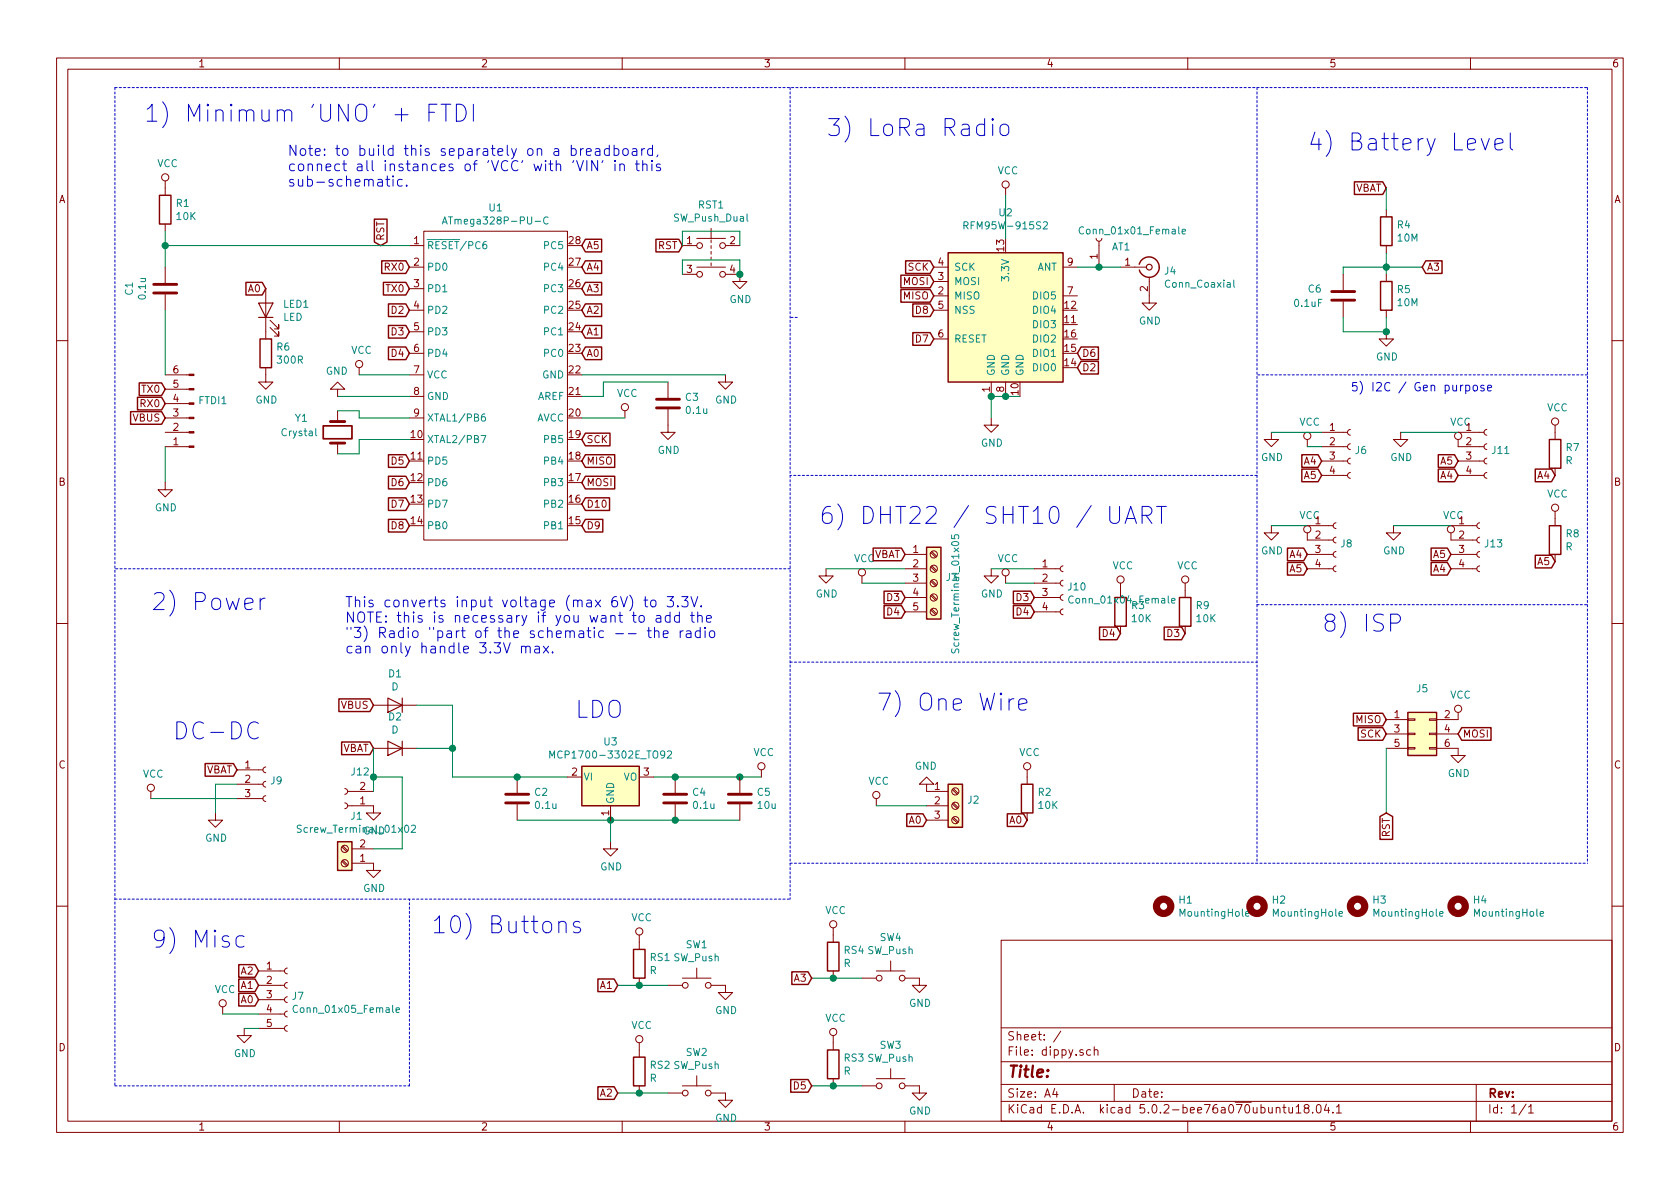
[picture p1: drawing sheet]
EESchema Schematic File Version 4
LIBS:dippy-cache
EELAYER 26 0
EELAYER END
$Descr A4 11693 8268
encoding utf-8
Sheet 1 1
Title ""
Date ""
Rev ""
Comp ""
Comment1 ""
Comment2 ""
Comment3 ""
Comment4 ""
$EndDescr
$Comp
L power:VCC #PWR0101
U 1 1
P 2500 2600
F 0 "#PWR0101" H 2500 2450 50  0001 C CNN
F 1 "VCC" H 2517 2773 50  0000 C CNN
F 2 "" H 2500 2600 50  0001 C CNN
F 3 "" H 2500 2600 50  0001 C CNN
	1    2500 2600
	1    0    0    -1  
$EndComp
$Comp
L Device:R R1
U 1 1
P 1150 1450
F 0 "R1" H 1220 1496 50  0000 L CNN
F 1 "10K" H 1220 1405 50  0000 L CNN
F 2 "Resistor_THT:R_Axial_DIN0207_L6.3mm_D2.5mm_P2.54mm_Vertical" V 1080 1450 50  0001 C CNN
F 3 "~" H 1150 1450 50  0001 C CNN
	1    1150 1450
	1    0    0    -1  
$EndComp
$Comp
L power:VCC #PWR0102
U 1 1
P 1150 1300
F 0 "#PWR0102" H 1150 1150 50  0001 C CNN
F 1 "VCC" H 1167 1473 50  0000 C CNN
F 2 "" H 1150 1300 50  0001 C CNN
F 3 "" H 1150 1300 50  0001 C CNN
	1    1150 1300
	1    0    0    -1  
$EndComp
$Comp
L Device:C C3
U 1 1
P 4650 2800
F 0 "C3" H 4765 2846 50  0000 L CNN
F 1 "0.1u" H 4765 2755 50  0000 L CNN
F 2 "Capacitor_THT:C_Disc_D4.3mm_W1.9mm_P5.00mm" H 4688 2650 50  0001 C CNN
F 3 "~" H 4650 2800 50  0001 C CNN
	1    4650 2800
	1    0    0    -1  
$EndComp
$Comp
L power:GND #PWR0103
U 1 1
P 4650 2950
F 0 "#PWR0103" H 4650 2700 50  0001 C CNN
F 1 "GND" H 4655 2777 50  0000 C CNN
F 2 "" H 4650 2950 50  0001 C CNN
F 3 "" H 4650 2950 50  0001 C CNN
	1    4650 2950
	1    0    0    -1  
$EndComp
$Comp
L Device:C C1
U 1 1
P 1150 2000
F 0 "C1" V 898 2000 50  0000 C CNN
F 1 "0.1u" V 989 2000 50  0000 C CNN
F 2 "Capacitor_THT:C_Disc_D4.3mm_W1.9mm_P5.00mm" H 1188 1850 50  0001 C CNN
F 3 "~" H 1150 2000 50  0001 C CNN
	1    1150 2000
	1    0    0    -1  
$EndComp
Wire Wire Line
	3950 5400 3600 5400
$Comp
L Device:C C2
U 1 1
P 3600 5550
F 0 "C2" H 3715 5596 50  0000 L CNN
F 1 "0.1u" H 3715 5505 50  0000 L CNN
F 2 "Capacitor_THT:C_Disc_D4.3mm_W1.9mm_P5.00mm" H 3638 5400 50  0001 C CNN
F 3 "~" H 3600 5550 50  0001 C CNN
	1    3600 5550
	1    0    0    -1  
$EndComp
Connection ~ 3600 5400
Wire Wire Line
	4250 5700 3600 5700
$Comp
L power:GND #PWR0104
U 1 1
P 4250 5850
F 0 "#PWR0104" H 4250 5600 50  0001 C CNN
F 1 "GND" H 4255 5677 50  0000 C CNN
F 2 "" H 4250 5850 50  0001 C CNN
F 3 "" H 4250 5850 50  0001 C CNN
	1    4250 5850
	1    0    0    -1  
$EndComp
Connection ~ 4250 5700
Wire Wire Line
	4550 5400 4700 5400
$Comp
L Device:C C4
U 1 1
P 4700 5550
F 0 "C4" H 4815 5596 50  0000 L CNN
F 1 "0.1u" H 4815 5505 50  0000 L CNN
F 2 "Capacitor_THT:C_Disc_D4.3mm_W1.9mm_P5.00mm" H 4738 5400 50  0001 C CNN
F 3 "~" H 4700 5550 50  0001 C CNN
	1    4700 5550
	1    0    0    -1  
$EndComp
Connection ~ 4700 5400
Wire Wire Line
	4700 5400 5150 5400
Connection ~ 5150 5400
Wire Wire Line
	5150 5400 5300 5400
Wire Wire Line
	4250 5700 4250 5850
Wire Wire Line
	4250 5700 4700 5700
Wire Wire Line
	4700 5700 5150 5700
Connection ~ 4700 5700
$Comp
L RF_Module:RFM95W-915S2 U2
U 1 1
P 7000 2150
F 0 "U2" H 7000 2831 50  0000 C CNN
F 1 "RFM95W-915S2" H 7000 2740 50  0000 C CNN
F 2 "footprints:RFM95" H 3700 3800 50  0001 C CNN
F 3 "https://www.hoperf.com/data/upload/portal/20181127/5bfcbea20e9ef.pdf" H 3700 3800 50  0001 C CNN
	1    7000 2150
	1    0    0    -1  
$EndComp
Wire Wire Line
	1150 3100 1150 3350
$Comp
L power:GND #PWR0106
U 1 1
P 1150 3350
F 0 "#PWR0106" H 1150 3100 50  0001 C CNN
F 1 "GND" H 1155 3177 50  0000 C CNN
F 2 "" H 1150 3350 50  0001 C CNN
F 3 "" H 1150 3350 50  0001 C CNN
	1    1150 3350
	1    0    0    -1  
$EndComp
$Comp
L Connector:Conn_01x06_Male FTDI1
U 1 1
P 1350 2900
F 0 "FTDI1" H 1322 2782 50  0000 R CNN
F 1 "Conn_01x06_Male" H 1322 2873 50  0001 R CNN
F 2 "Connector_PinHeader_2.54mm:PinHeader_1x06_P2.54mm_Horizontal" H 1350 2900 50  0001 C CNN
F 3 "~" H 1350 2900 50  0001 C CNN
	1    1350 2900
	-1   0    0    1   
$EndComp
Text GLabel 4050 3050 2    50   Input ~ 0
SCK
Text GLabel 4050 3200 2    50   Input ~ 0
MISO
Text GLabel 4050 3350 2    50   Input ~ 0
MOSI
Text GLabel 6500 2050 0    50   Input ~ 0
MISO
Text GLabel 6500 1950 0    50   Input ~ 0
MOSI
Text GLabel 6500 1850 0    50   Input ~ 0
SCK
$Comp
L power:VCC #PWR0107
U 1 1
P 7000 1350
F 0 "#PWR0107" H 7000 1200 50  0001 C CNN
F 1 "VCC" H 7017 1523 50  0000 C CNN
F 2 "" H 7000 1350 50  0001 C CNN
F 3 "" H 7000 1350 50  0001 C CNN
	1    7000 1350
	1    0    0    -1  
$EndComp
Wire Wire Line
	7000 1650 7000 1350
$Comp
L power:GND #PWR0109
U 1 1
P 6900 2900
F 0 "#PWR0109" H 6900 2650 50  0001 C CNN
F 1 "GND" H 6905 2727 50  0000 C CNN
F 2 "" H 6900 2900 50  0001 C CNN
F 3 "" H 6900 2900 50  0001 C CNN
	1    6900 2900
	1    0    0    -1  
$EndComp
Wire Wire Line
	6900 2900 6900 2750
Wire Wire Line
	6900 2750 7000 2750
Connection ~ 6900 2750
Wire Wire Line
	7000 2750 7100 2750
Connection ~ 7000 2750
Text GLabel 2850 2300 0    50   Input ~ 0
D3
Text GLabel 2850 2450 0    50   Input ~ 0
D4
Text GLabel 2850 3200 0    50   Input ~ 0
D5
Text GLabel 2850 3350 0    50   Input ~ 0
D6
Text GLabel 1150 2900 0    50   Input ~ 0
VBUS
Text GLabel 1150 2800 0    50   Input ~ 0
RX0
Text GLabel 1150 2700 0    50   Input ~ 0
TX0
Text GLabel 2850 1850 0    50   Input ~ 0
RX0
Text GLabel 2850 2000 0    50   Input ~ 0
TX0
Text GLabel 2850 2150 0    50   Input ~ 0
D2
Text GLabel 2850 3500 0    50   Input ~ 0
D7
Text GLabel 2850 3650 0    50   Input ~ 0
D8
Text GLabel 4050 3650 2    50   Input ~ 0
D9
Text GLabel 4050 3500 2    50   Input ~ 0
D10
Text GLabel 6500 2150 0    50   Input ~ 0
D8
Text GLabel 6500 2350 0    50   Input ~ 0
D7
$Comp
L Connector:Screw_Terminal_01x03 J2
U 1 1
P 6650 5600
F 0 "J2" H 6730 5642 50  0000 L CNN
F 1 "Screw_Terminal_01x03" H 6730 5551 50  0001 L CNN
F 2 "TerminalBlock_Phoenix:TerminalBlock_Phoenix_PT-1,5-3-5.0-H_1x03_P5.00mm_Horizontal" H 6650 5600 50  0001 C CNN
F 3 "~" H 6650 5600 50  0001 C CNN
	1    6650 5600
	1    0    0    -1  
$EndComp
$Comp
L power:VCC #PWR0111
U 1 1
P 6100 5600
F 0 "#PWR0111" H 6100 5450 50  0001 C CNN
F 1 "VCC" H 6117 5773 50  0000 C CNN
F 2 "" H 6100 5600 50  0001 C CNN
F 3 "" H 6100 5600 50  0001 C CNN
	1    6100 5600
	1    0    0    -1  
$EndComp
Text GLabel 4050 1850 2    50   Input ~ 0
A4
$Comp
L power:GND #PWR0112
U 1 1
P 6450 5500
F 0 "#PWR0112" H 6450 5250 50  0001 C CNN
F 1 "GND" H 6455 5327 50  0000 C CNN
F 2 "" H 6450 5500 50  0001 C CNN
F 3 "" H 6450 5500 50  0001 C CNN
	1    6450 5500
	-1   0    0    1   
$EndComp
$Comp
L Device:R R2
U 1 1
P 7150 5550
F 0 "R2" H 7220 5596 50  0000 L CNN
F 1 "10K" H 7220 5505 50  0000 L CNN
F 2 "Resistor_THT:R_Axial_DIN0207_L6.3mm_D2.5mm_P2.54mm_Vertical" V 7080 5550 50  0001 C CNN
F 3 "~" H 7150 5550 50  0001 C CNN
	1    7150 5550
	1    0    0    -1  
$EndComp
$Comp
L power:VCC #PWR0113
U 1 1
P 7150 5400
F 0 "#PWR0113" H 7150 5250 50  0001 C CNN
F 1 "VCC" H 7167 5573 50  0000 C CNN
F 2 "" H 7150 5400 50  0001 C CNN
F 3 "" H 7150 5400 50  0001 C CNN
	1    7150 5400
	1    0    0    -1  
$EndComp
$Comp
L power:VCC #PWR0114
U 1 1
P 6000 4050
F 0 "#PWR0114" H 6000 3900 50  0001 C CNN
F 1 "VCC" H 6017 4223 50  0000 C CNN
F 2 "" H 6000 4050 50  0001 C CNN
F 3 "" H 6000 4050 50  0001 C CNN
	1    6000 4050
	1    0    0    -1  
$EndComp
$Comp
L Device:R R3
U 1 1
P 7800 4250
F 0 "R3" H 7870 4296 50  0000 L CNN
F 1 "10K" H 7870 4205 50  0000 L CNN
F 2 "Resistor_THT:R_Axial_DIN0207_L6.3mm_D2.5mm_P2.54mm_Vertical" V 7730 4250 50  0001 C CNN
F 3 "~" H 7800 4250 50  0001 C CNN
	1    7800 4250
	1    0    0    -1  
$EndComp
$Comp
L power:VCC #PWR0115
U 1 1
P 7800 4100
F 0 "#PWR0115" H 7800 3950 50  0001 C CNN
F 1 "VCC" H 7817 4273 50  0000 C CNN
F 2 "" H 7800 4100 50  0001 C CNN
F 3 "" H 7800 4100 50  0001 C CNN
	1    7800 4100
	1    0    0    -1  
$EndComp
Text GLabel 4300 6850 0    50   Input ~ 0
A1
$Comp
L power:GND #PWR0116
U 1 1
P 5750 3950
F 0 "#PWR0116" H 5750 3700 50  0001 C CNN
F 1 "GND" H 5755 3777 50  0000 C CNN
F 2 "" H 5750 3950 50  0001 C CNN
F 3 "" H 5750 3950 50  0001 C CNN
	1    5750 3950
	1    0    0    -1  
$EndComp
Text GLabel 2600 5200 0    50   Input ~ 0
VBAT
Text GLabel 7500 2450 2    50   Input ~ 0
D6
Text GLabel 7500 2550 2    50   Input ~ 0
D2
$Comp
L atmega328p-pu-c:ATmega328P-PU-C U1
U 1 1
P 3450 3000
F 0 "U1" H 3450 4565 50  0000 C CNN
F 1 "ATmega328P-PU-C" H 3450 4474 50  0000 C CNN
F 2 "Package_DIP:DIP-28_W7.62mm" V 3500 2350 50  0001 C CIN
F 3 "http://ww1.microchip.com/downloads/en/DeviceDoc/Atmel-8025-8-bit-AVR-Microcontroller-ATmega48P-88P-168P_Datasheet.pdf" H 3450 3000 50  0001 C CNN
	1    3450 3000
	1    0    0    -1  
$EndComp
$Comp
L Device:Crystal Y1
U 1 1
P 2350 3000
F 0 "Y1" V 2250 2700 50  0000 L CNN
F 1 "Crystal" V 2350 2600 50  0000 L CNN
F 2 "Crystal:Resonator-2Pin_W10.0mm_H5.0mm" H 2350 3000 50  0001 C CNN
F 3 "~" H 2350 3000 50  0001 C CNN
	1    2350 3000
	0    1    1    0   
$EndComp
Wire Wire Line
	1150 2150 1150 2600
Wire Wire Line
	2850 2600 2500 2600
Wire Wire Line
	2850 2750 2350 2750
$Comp
L power:GND #PWR0108
U 1 1
P 2350 2750
F 0 "#PWR0108" H 2350 2500 50  0001 C CNN
F 1 "GND" H 2355 2577 50  0000 C CNN
F 2 "" H 2350 2750 50  0001 C CNN
F 3 "" H 2350 2750 50  0001 C CNN
	1    2350 2750
	-1   0    0    1   
$EndComp
$Comp
L power:VCC #PWR0110
U 1 1
P 4350 2900
F 0 "#PWR0110" H 4350 2750 50  0001 C CNN
F 1 "VCC" H 4367 3073 50  0000 C CNN
F 2 "" H 4350 2900 50  0001 C CNN
F 3 "" H 4350 2900 50  0001 C CNN
	1    4350 2900
	1    0    0    -1  
$EndComp
Wire Wire Line
	4050 2750 4200 2750
Wire Wire Line
	4200 2750 4200 2650
Wire Wire Line
	4200 2650 4650 2650
Wire Wire Line
	4050 2900 4350 2900
$Comp
L power:GND #PWR0117
U 1 1
P 5050 2600
F 0 "#PWR0117" H 5050 2350 50  0001 C CNN
F 1 "GND" H 5055 2427 50  0000 C CNN
F 2 "" H 5050 2600 50  0001 C CNN
F 3 "" H 5050 2600 50  0001 C CNN
	1    5050 2600
	1    0    0    -1  
$EndComp
Wire Wire Line
	4050 2600 5050 2600
Text GLabel 4050 2450 2    50   Input ~ 0
A0
Wire Wire Line
	2500 3050 2500 3150
Wire Wire Line
	2500 3150 2350 3150
Wire Wire Line
	2500 3050 2850 3050
Wire Wire Line
	2350 2850 2500 2850
Wire Wire Line
	2500 2850 2500 2900
Wire Wire Line
	2500 2900 2850 2900
Text GLabel 4050 2300 2    50   Input ~ 0
A1
Text GLabel 4050 1700 2    50   Input ~ 0
A5
$Comp
L Device:R R4
U 1 1
P 9650 1600
F 0 "R4" H 9720 1646 50  0000 L CNN
F 1 "10M" H 9720 1555 50  0000 L CNN
F 2 "Resistor_THT:R_Axial_DIN0207_L6.3mm_D2.5mm_P2.54mm_Vertical" V 9580 1600 50  0001 C CNN
F 3 "~" H 9650 1600 50  0001 C CNN
	1    9650 1600
	1    0    0    -1  
$EndComp
$Comp
L Device:R R5
U 1 1
P 9650 2050
F 0 "R5" H 9720 2096 50  0000 L CNN
F 1 "10M" H 9720 2005 50  0000 L CNN
F 2 "Resistor_THT:R_Axial_DIN0207_L6.3mm_D2.5mm_P2.54mm_Vertical" V 9580 2050 50  0001 C CNN
F 3 "~" H 9650 2050 50  0001 C CNN
	1    9650 2050
	1    0    0    -1  
$EndComp
Text GLabel 9650 1300 0    50   Input ~ 0
VBAT
Wire Wire Line
	9650 1450 9650 1300
Wire Wire Line
	9650 1900 9650 1850
$Comp
L power:GND #PWR0118
U 1 1
P 9650 2300
F 0 "#PWR0118" H 9650 2050 50  0001 C CNN
F 1 "GND" H 9655 2127 50  0000 C CNN
F 2 "" H 9650 2300 50  0001 C CNN
F 3 "" H 9650 2300 50  0001 C CNN
	1    9650 2300
	1    0    0    -1  
$EndComp
Wire Wire Line
	9650 2300 9650 2200
Wire Wire Line
	9650 1850 9900 1850
Connection ~ 9650 1850
Wire Wire Line
	9650 1850 9650 1750
Text GLabel 4050 2000 2    50   Input ~ 0
A3
Text GLabel 9900 1850 2    50   Input ~ 0
A3
Text GLabel 4050 2150 2    50   Input ~ 0
A2
$Comp
L power:GND #PWR0119
U 1 1
P 8000 2050
F 0 "#PWR0119" H 8000 1800 50  0001 C CNN
F 1 "GND" H 8005 1877 50  0000 C CNN
F 2 "" H 8000 2050 50  0001 C CNN
F 3 "" H 8000 2050 50  0001 C CNN
	1    8000 2050
	1    0    0    -1  
$EndComp
$Comp
L Connector_Generic:Conn_02x03_Odd_Even J5
U 1 1
P 9850 5100
F 0 "J5" H 9900 5417 50  0000 C CNN
F 1 "Conn_02x03_Odd_Even" H 9900 5326 50  0001 C CNN
F 2 "Connector_PinSocket_2.54mm:PinSocket_2x03_P2.54mm_Vertical_SMD" H 9850 5100 50  0001 C CNN
F 3 "~" H 9850 5100 50  0001 C CNN
	1    9850 5100
	1    0    0    -1  
$EndComp
Wire Wire Line
	9650 5200 9650 5650
Text GLabel 9650 5100 0    50   Input ~ 0
SCK
Text GLabel 10150 5100 2    50   Input ~ 0
MOSI
$Comp
L power:GND #PWR0121
U 1 1
P 10150 5200
F 0 "#PWR0121" H 10150 4950 50  0001 C CNN
F 1 "GND" H 10155 5027 50  0000 C CNN
F 2 "" H 10150 5200 50  0001 C CNN
F 3 "" H 10150 5200 50  0001 C CNN
	1    10150 5200
	1    0    0    -1  
$EndComp
$Comp
L power:VCC #PWR0120
U 1 1
P 10150 5000
F 0 "#PWR0120" H 10150 4850 50  0001 C CNN
F 1 "VCC" H 10167 5173 50  0000 C CNN
F 2 "" H 10150 5000 50  0001 C CNN
F 3 "" H 10150 5000 50  0001 C CNN
	1    10150 5000
	1    0    0    -1  
$EndComp
$Comp
L Mechanical:MountingHole H1
U 1 1
P 8100 6300
F 0 "H1" H 8200 6346 50  0000 L CNN
F 1 "MountingHole" H 8200 6255 50  0000 L CNN
F 2 "MountingHole:MountingHole_2.7mm_M2.5" H 8100 6300 50  0001 C CNN
F 3 "~" H 8100 6300 50  0001 C CNN
	1    8100 6300
	1    0    0    -1  
$EndComp
$Comp
L Mechanical:MountingHole H2
U 1 1
P 8750 6300
F 0 "H2" H 8850 6346 50  0000 L CNN
F 1 "MountingHole" H 8850 6255 50  0000 L CNN
F 2 "MountingHole:MountingHole_2.7mm_M2.5" H 8750 6300 50  0001 C CNN
F 3 "~" H 8750 6300 50  0001 C CNN
	1    8750 6300
	1    0    0    -1  
$EndComp
Text GLabel 9200 3300 0    50   Input ~ 0
A5
Text GLabel 9200 3200 0    50   Input ~ 0
A4
$Comp
L power:GND #PWR0122
U 1 1
P 8850 3000
F 0 "#PWR0122" H 8850 2750 50  0001 C CNN
F 1 "GND" H 8855 2827 50  0000 C CNN
F 2 "" H 8850 3000 50  0001 C CNN
F 3 "" H 8850 3000 50  0001 C CNN
	1    8850 3000
	1    0    0    -1  
$EndComp
$Comp
L power:VCC #PWR0123
U 1 1
P 9100 3100
F 0 "#PWR0123" H 9100 2950 50  0001 C CNN
F 1 "VCC" H 9117 3273 50  0000 C CNN
F 2 "" H 9100 3100 50  0001 C CNN
F 3 "" H 9100 3100 50  0001 C CNN
	1    9100 3100
	1    0    0    -1  
$EndComp
Text GLabel 7150 5700 0    50   Input ~ 0
A0
Text GLabel 6300 4150 0    50   Input ~ 0
D3
Text GLabel 6300 4250 0    50   Input ~ 0
D4
Text GLabel 7800 4400 0    50   Input ~ 0
D4
Wire Wire Line
	6450 5600 6100 5600
$Comp
L Device:LED LED1
U 1 1
P 1850 2150
F 0 "LED1" V 1889 2032 50  0000 R CNN
F 1 "LED" V 1798 2032 50  0000 R CNN
F 2 "LED_THT:LED_D5.0mm" H 1850 2150 50  0001 C CNN
F 3 "~" H 1850 2150 50  0001 C CNN
	1    1850 2150
	0    -1   -1   0   
$EndComp
$Comp
L power:GND #PWR0124
U 1 1
P 1850 2600
F 0 "#PWR0124" H 1850 2350 50  0001 C CNN
F 1 "GND" H 1855 2427 50  0000 C CNN
F 2 "" H 1850 2600 50  0001 C CNN
F 3 "" H 1850 2600 50  0001 C CNN
	1    1850 2600
	1    0    0    -1  
$EndComp
$Comp
L Device:R R6
U 1 1
P 1850 2450
F 0 "R6" H 1920 2496 50  0000 L CNN
F 1 "300R" H 1920 2405 50  0000 L CNN
F 2 "Resistor_THT:R_Axial_DIN0207_L6.3mm_D2.5mm_P2.54mm_Vertical" V 1780 2450 50  0001 C CNN
F 3 "~" H 1850 2450 50  0001 C CNN
	1    1850 2450
	1    0    0    -1  
$EndComp
Text GLabel 2650 1700 1    50   Input ~ 0
RST
Text GLabel 9650 5650 3    50   Input ~ 0
RST
Text Notes 1000 850  0    118  ~ 0
1) Minimum 'UNO' + FTDI
Text Notes 1050 4250 0    118  ~ 0
2) Power
Text Notes 2000 1300 0    71   ~ 0
Note: to build this separately on a breadboard, \nconnect all instances of 'VCC' with 'VIN' in this \nsub-schematic.
Wire Notes Line
	5550 2200 5500 2200
Text Notes 2400 4550 0    71   ~ 0
This converts input voltage (max 6V) to 3.3V.  \nNOTE: this is necessary if you want to add the \n"3) Radio "part of the schematic -- the radio \ncan only handle 3.3V max.
Wire Notes Line
	800  6250 5500 6250
Wire Notes Line
	5500 600  5500 6250
Text Notes 5750 950  0    118  ~ 0
3) LoRa Radio
Wire Notes Line
	8750 3300 5500 3300
Wire Notes Line
	5500 3950 800  3950
Text Notes 9100 1050 0    118  ~ 0
4) Battery Level
Wire Notes Line
	11050 2600 8750 2600
Wire Notes Line
	800  600  11050 600 
Text Notes 9400 2725 0    59   ~ 0
5) I2C / Gen purpose
Text Notes 5700 3650 0    118  ~ 0
6) DHT22 / SHT10 / UART
Wire Notes Line
	5500 4600 8750 4600
Wire Notes Line
	8750 4200 11050 4200
Text GLabel 9650 5000 0    50   Input ~ 0
MISO
Text Notes 6100 4950 0    118  ~ 0
7) One Wire 
Text Notes 9200 4400 0    118  ~ 0
8) ISP
Wire Notes Line
	8750 600  8750 6000
Wire Notes Line
	11050 600  11050 6000
Text Notes 1050 6600 0    118  ~ 0
9) Misc
Wire Notes Line
	800  7550 2850 7550
Wire Notes Line
	2850 7550 2850 6250
Wire Notes Line
	800  600  800  7550
Wire Notes Line
	5500 6000 11050 6000
$Comp
L Connector:Conn_Coaxial J4
U 1 1
P 8000 1850
F 0 "J4" H 8100 1825 50  0000 L CNN
F 1 "Conn_Coaxial" H 8100 1734 50  0000 L CNN
F 2 "Connector_Coaxial:SMA_Samtec_SMA-J-P-X-ST-EM1_EdgeMount" H 8000 1850 50  0001 C CNN
F 3 " ~" H 8000 1850 50  0001 C CNN
	1    8000 1850
	1    0    0    -1  
$EndComp
Wire Wire Line
	7500 1850 7650 1850
$Comp
L Connector:Conn_01x01_Female AT1
U 1 1
P 7650 1650
F 0 "AT1" V 7588 1562 50  0000 R CNN
F 1 "Conn_01x01_Female" V 7700 1800 50  0000 R CNN
F 2 "Connector_PinSocket_2.54mm:PinSocket_1x01_P2.54mm_Vertical" H 7650 1650 50  0001 C CNN
F 3 "~" H 7650 1650 50  0001 C CNN
	1    7650 1650
	0    -1   -1   0   
$EndComp
Connection ~ 7650 1850
Wire Wire Line
	7650 1850 7800 1850
$Comp
L power:VCC #PWR0105
U 1 1
P 5300 5400
F 0 "#PWR0105" H 5300 5250 50  0001 C CNN
F 1 "VCC" H 5317 5573 50  0000 C CNN
F 2 "" H 5300 5400 50  0001 C CNN
F 3 "" H 5300 5400 50  0001 C CNN
	1    5300 5400
	1    0    0    -1  
$EndComp
$Comp
L Device:C C5
U 1 1
P 5150 5550
F 0 "C5" H 5265 5596 50  0000 L CNN
F 1 "10u" H 5265 5505 50  0000 L CNN
F 2 "Capacitor_THT:CP_Radial_D5.0mm_P2.50mm" H 5188 5400 50  0001 C CNN
F 3 "~" H 5150 5550 50  0001 C CNN
	1    5150 5550
	1    0    0    -1  
$EndComp
$Comp
L Regulator_Linear:MCP1700-3302E_TO92 U3
U 1 1
P 4250 5400
F 0 "U3" H 4250 5158 50  0000 C CNN
F 1 "MCP1700-3302E_TO92" H 4250 5249 50  0000 C CNN
F 2 "Package_TO_SOT_THT:TO-92_Wide" H 4250 5200 50  0001 C CIN
F 3 "http://ww1.microchip.com/downloads/en/DeviceDoc/20001826D.pdf" H 4250 5400 50  0001 C CNN
	1    4250 5400
	1    0    0    1   
$EndComp
$Comp
L Connector:Conn_01x04_Female J6
U 1 1
P 9400 3100
F 0 "J6" H 9428 3076 50  0000 L CNN
F 1 "Conn_01x04_Female" V 9600 2750 50  0001 L CNN
F 2 "Connector_PinSocket_2.54mm:PinSocket_1x04_P2.54mm_Vertical" H 9400 3100 50  0001 C CNN
F 3 "~" H 9400 3100 50  0001 C CNN
	1    9400 3100
	1    0    0    -1  
$EndComp
Text GLabel 4750 1700 0    50   Input ~ 0
RST
$Comp
L power:GND #PWR0128
U 1 1
P 5150 1900
F 0 "#PWR0128" H 5150 1650 50  0001 C CNN
F 1 "GND" H 5155 1727 50  0000 C CNN
F 2 "" H 5150 1900 50  0001 C CNN
F 3 "" H 5150 1900 50  0001 C CNN
	1    5150 1900
	1    0    0    -1  
$EndComp
$Comp
L Connector:Conn_01x03_Female J9
U 1 1
P 1850 5450
F 0 "J9" H 1878 5476 50  0000 L CNN
F 1 "Conn_01x03_Female" V 2050 5050 50  0001 L CNN
F 2 "Connector_PinSocket_2.54mm:PinSocket_1x03_P2.54mm_Vertical" H 1850 5450 50  0001 C CNN
F 3 "~" H 1850 5450 50  0001 C CNN
	1    1850 5450
	1    0    0    -1  
$EndComp
$Comp
L Device:R R7
U 1 1
P 10825 3150
F 0 "R7" H 10895 3196 50  0000 L CNN
F 1 "R" H 10895 3105 50  0000 L CNN
F 2 "Resistor_THT:R_Axial_DIN0207_L6.3mm_D2.5mm_P2.54mm_Vertical" V 10755 3150 50  0001 C CNN
F 3 "~" H 10825 3150 50  0001 C CNN
	1    10825 3150
	1    0    0    -1  
$EndComp
$Comp
L Device:R R8
U 1 1
P 10825 3750
F 0 "R8" H 10895 3796 50  0000 L CNN
F 1 "R" H 10895 3705 50  0000 L CNN
F 2 "Resistor_THT:R_Axial_DIN0207_L6.3mm_D2.5mm_P2.54mm_Vertical" V 10755 3750 50  0001 C CNN
F 3 "~" H 10825 3750 50  0001 C CNN
	1    10825 3750
	1    0    0    -1  
$EndComp
Text GLabel 10825 3300 0    50   Input ~ 0
A4
Text GLabel 10825 3900 0    50   Input ~ 0
A5
$Comp
L power:VCC #PWR0129
U 1 1
P 10825 3000
F 0 "#PWR0129" H 10825 2850 50  0001 C CNN
F 1 "VCC" H 10842 3173 50  0000 C CNN
F 2 "" H 10825 3000 50  0001 C CNN
F 3 "" H 10825 3000 50  0001 C CNN
	1    10825 3000
	1    0    0    -1  
$EndComp
$Comp
L power:VCC #PWR0130
U 1 1
P 10825 3600
F 0 "#PWR0130" H 10825 3450 50  0001 C CNN
F 1 "VCC" H 10842 3773 50  0000 C CNN
F 2 "" H 10825 3600 50  0001 C CNN
F 3 "" H 10825 3600 50  0001 C CNN
	1    10825 3600
	1    0    0    -1  
$EndComp
$Comp
L power:GND #PWR0125
U 1 1
P 1500 5650
F 0 "#PWR0125" H 1500 5400 50  0001 C CNN
F 1 "GND" H 1505 5477 50  0000 C CNN
F 2 "" H 1500 5650 50  0001 C CNN
F 3 "" H 1500 5650 50  0001 C CNN
	1    1500 5650
	1    0    0    -1  
$EndComp
Wire Wire Line
	1650 5450 1500 5450
Wire Wire Line
	1650 5550 1050 5550
Wire Wire Line
	1500 5650 1500 5450
$Comp
L power:VCC #PWR0126
U 1 1
P 1050 5550
F 0 "#PWR0126" H 1050 5400 50  0001 C CNN
F 1 "VCC" H 1067 5723 50  0000 C CNN
F 2 "" H 1050 5550 50  0001 C CNN
F 3 "" H 1050 5550 50  0001 C CNN
	1    1050 5550
	1    0    0    -1  
$EndComp
Text GLabel 1650 5350 0    50   Input ~ 0
VBAT
Text GLabel 9100 3950 0    50   Input ~ 0
A5
$Comp
L power:GND #PWR0131
U 1 1
P 8850 3650
F 0 "#PWR0131" H 8850 3400 50  0001 C CNN
F 1 "GND" H 8855 3477 50  0000 C CNN
F 2 "" H 8850 3650 50  0001 C CNN
F 3 "" H 8850 3650 50  0001 C CNN
	1    8850 3650
	1    0    0    -1  
$EndComp
$Comp
L power:VCC #PWR0132
U 1 1
P 9100 3750
F 0 "#PWR0132" H 9100 3600 50  0001 C CNN
F 1 "VCC" H 9117 3923 50  0000 C CNN
F 2 "" H 9100 3750 50  0001 C CNN
F 3 "" H 9100 3750 50  0001 C CNN
	1    9100 3750
	1    0    0    -1  
$EndComp
Text GLabel 9100 3850 0    50   Input ~ 0
A4
$Comp
L Connector:Screw_Terminal_01x02 J1
U 1 1
P 2400 6000
F 0 "J1" H 2318 5675 50  0000 C CNN
F 1 "Screw_Terminal_01x02" H 2318 5766 50  0000 C CNN
F 2 "TerminalBlock_Phoenix:TerminalBlock_Phoenix_PT-1,5-2-5.0-H_1x02_P5.00mm_Horizontal" H 2400 6000 50  0001 C CNN
F 3 "~" H 2400 6000 50  0001 C CNN
	1    2400 6000
	-1   0    0    1   
$EndComp
Text Notes 1200 5150 0    118  ~ 0
DC-DC
Text Notes 4000 5000 0    118  ~ 0
LDO
Wire Wire Line
	1150 1700 1150 1850
Wire Wire Line
	1150 1600 1150 1700
Connection ~ 1150 1700
Wire Wire Line
	1150 1700 2850 1700
$Comp
L power:GND #PWR0133
U 1 1
P 6900 3950
F 0 "#PWR0133" H 6900 3700 50  0001 C CNN
F 1 "GND" H 6905 3777 50  0000 C CNN
F 2 "" H 6900 3950 50  0001 C CNN
F 3 "" H 6900 3950 50  0001 C CNN
	1    6900 3950
	1    0    0    -1  
$EndComp
$Comp
L power:VCC #PWR0134
U 1 1
P 7000 4050
F 0 "#PWR0134" H 7000 3900 50  0001 C CNN
F 1 "VCC" H 7017 4223 50  0000 C CNN
F 2 "" H 7000 4050 50  0001 C CNN
F 3 "" H 7000 4050 50  0001 C CNN
	1    7000 4050
	1    0    0    -1  
$EndComp
Text GLabel 7200 4150 0    50   Input ~ 0
D3
Text GLabel 7200 4250 0    50   Input ~ 0
D4
Wire Wire Line
	7200 4050 7000 4050
$Comp
L Device:C C6
U 1 1
P 9350 2050
F 0 "C6" H 9100 2100 50  0000 L CNN
F 1 "0.1uF" H 9000 2000 50  0000 L CNN
F 2 "Capacitor_THT:C_Disc_D4.3mm_W1.9mm_P5.00mm" H 9388 1900 50  0001 C CNN
F 3 "~" H 9350 2050 50  0001 C CNN
	1    9350 2050
	1    0    0    -1  
$EndComp
Wire Wire Line
	9650 1850 9350 1850
Wire Wire Line
	9350 1850 9350 1900
Wire Wire Line
	9650 2300 9350 2300
Wire Wire Line
	9350 2300 9350 2200
Connection ~ 9650 2300
$Comp
L Switch:SW_Push_Dual RST1
U 1 1
P 4950 1700
F 0 "RST1" H 4950 1985 50  0000 C CNN
F 1 "SW_Push_Dual" H 4950 1894 50  0000 C CNN
F 2 "Button_Switch_THT:SW_TH_Tactile_Omron_B3F-10xx" H 4950 1900 50  0001 C CNN
F 3 "~" H 4950 1900 50  0001 C CNN
	1    4950 1700
	1    0    0    -1  
$EndComp
Wire Wire Line
	5150 1700 5150 1600
Wire Wire Line
	5150 1600 4750 1600
Wire Wire Line
	4750 1600 4750 1700
Wire Wire Line
	5150 1900 5150 1800
Wire Wire Line
	5150 1800 4750 1800
Wire Wire Line
	4750 1800 4750 1900
Connection ~ 5150 1900
$Comp
L Mechanical:MountingHole H4
U 1 1
P 10150 6300
F 0 "H4" H 10250 6346 50  0000 L CNN
F 1 "MountingHole" H 10250 6255 50  0000 L CNN
F 2 "MountingHole:MountingHole_2.7mm_M2.5" H 10150 6300 50  0001 C CNN
F 3 "~" H 10150 6300 50  0001 C CNN
	1    10150 6300
	1    0    0    -1  
$EndComp
$Comp
L Mechanical:MountingHole H3
U 1 1
P 9450 6300
F 0 "H3" H 9550 6346 50  0000 L CNN
F 1 "MountingHole" H 9550 6255 50  0000 L CNN
F 2 "MountingHole:MountingHole_2.7mm_M2.5" H 9450 6300 50  0001 C CNN
F 3 "~" H 9450 6300 50  0001 C CNN
	1    9450 6300
	1    0    0    -1  
$EndComp
Wire Wire Line
	7200 3950 6900 3950
Text GLabel 6300 3850 0    50   Input ~ 0
VBAT
$Comp
L Device:R R9
U 1 1
P 8250 4250
F 0 "R9" H 8320 4296 50  0000 L CNN
F 1 "10K" H 8320 4205 50  0000 L CNN
F 2 "Resistor_THT:R_Axial_DIN0207_L6.3mm_D2.5mm_P2.54mm_Vertical" V 8180 4250 50  0001 C CNN
F 3 "~" H 8250 4250 50  0001 C CNN
	1    8250 4250
	1    0    0    -1  
$EndComp
Text GLabel 8250 4400 0    50   Input ~ 0
D3
$Comp
L power:VCC #PWR0127
U 1 1
P 8250 4100
F 0 "#PWR0127" H 8250 3950 50  0001 C CNN
F 1 "VCC" H 8267 4273 50  0000 C CNN
F 2 "" H 8250 4100 50  0001 C CNN
F 3 "" H 8250 4100 50  0001 C CNN
	1    8250 4100
	1    0    0    -1  
$EndComp
Text GLabel 1800 6750 0    50   Input ~ 0
A2
Text GLabel 1800 6850 0    50   Input ~ 0
A1
$Comp
L power:VCC #PWR0135
U 1 1
P 1550 7050
F 0 "#PWR0135" H 1550 6900 50  0001 C CNN
F 1 "VCC" H 1567 7223 50  0000 C CNN
F 2 "" H 1550 7050 50  0001 C CNN
F 3 "" H 1550 7050 50  0001 C CNN
	1    1550 7050
	1    0    0    -1  
$EndComp
Text GLabel 1800 6950 0    50   Input ~ 0
A0
$Comp
L power:GND #PWR0137
U 1 1
P 1700 7150
F 0 "#PWR0137" H 1700 6900 50  0001 C CNN
F 1 "GND" H 1705 6977 50  0000 C CNN
F 2 "" H 1700 7150 50  0001 C CNN
F 3 "" H 1700 7150 50  0001 C CNN
	1    1700 7150
	1    0    0    -1  
$EndComp
$Comp
L Connector:Conn_01x05_Female J7
U 1 1
P 2000 6950
F 0 "J7" H 2028 6976 50  0000 L CNN
F 1 "Conn_01x05_Female" H 2028 6885 50  0000 L CNN
F 2 "Connector_PinSocket_2.54mm:PinSocket_1x05_P2.54mm_Vertical" H 2000 6950 50  0001 C CNN
F 3 "~" H 2000 6950 50  0001 C CNN
	1    2000 6950
	1    0    0    -1  
$EndComp
Wire Wire Line
	1800 7050 1550 7050
Wire Wire Line
	1800 7150 1700 7150
Text GLabel 10150 3200 0    50   Input ~ 0
A5
Text GLabel 10150 3300 0    50   Input ~ 0
A4
$Comp
L power:GND #PWR0136
U 1 1
P 9750 3000
F 0 "#PWR0136" H 9750 2750 50  0001 C CNN
F 1 "GND" H 9755 2827 50  0000 C CNN
F 2 "" H 9750 3000 50  0001 C CNN
F 3 "" H 9750 3000 50  0001 C CNN
	1    9750 3000
	1    0    0    -1  
$EndComp
$Comp
L power:VCC #PWR0138
U 1 1
P 10150 3100
F 0 "#PWR0138" H 10150 2950 50  0001 C CNN
F 1 "VCC" H 10167 3273 50  0000 C CNN
F 2 "" H 10150 3100 50  0001 C CNN
F 3 "" H 10150 3100 50  0001 C CNN
	1    10150 3100
	1    0    0    -1  
$EndComp
$Comp
L Connector:Conn_01x04_Female J11
U 1 1
P 10350 3100
F 0 "J11" H 10378 3076 50  0000 L CNN
F 1 "Conn_01x04_Female" V 10550 2750 50  0001 L CNN
F 2 "Connector_PinSocket_2.54mm:PinSocket_1x04_P2.54mm_Vertical" H 10350 3100 50  0001 C CNN
F 3 "~" H 10350 3100 50  0001 C CNN
	1    10350 3100
	1    0    0    -1  
$EndComp
Wire Wire Line
	10150 3000 9750 3000
Text GLabel 1850 2000 0    50   Input ~ 0
A0
$Comp
L Connector:Conn_01x02_Female J12
U 1 1
P 2400 5600
F 0 "J12" H 2292 5367 50  0000 C CNN
F 1 "Conn_01x02_Female" H 2292 5366 50  0001 C CNN
F 2 "Connector_JST:JST_PH_S2B-PH-K_1x02_P2.00mm_Horizontal" H 2400 5600 50  0001 C CNN
F 3 "~" H 2400 5600 50  0001 C CNN
	1    2400 5600
	-1   0    0    1   
$EndComp
Wire Wire Line
	3150 5400 3600 5400
$Comp
L Device:D D1
U 1 1
P 2750 4900
F 0 "D1" H 2750 4684 50  0000 C CNN
F 1 "D" H 2750 4775 50  0000 C CNN
F 2 "Diode_THT:D_T-1_P5.08mm_Horizontal" H 2750 4900 50  0001 C CNN
F 3 "~" H 2750 4900 50  0001 C CNN
	1    2750 4900
	-1   0    0    1   
$EndComp
Text GLabel 2600 4900 0    50   Input ~ 0
VBUS
$Comp
L Device:D D2
U 1 1
P 2750 5200
F 0 "D2" H 2750 4984 50  0000 C CNN
F 1 "D" H 2750 5075 50  0000 C CNN
F 2 "Diode_THT:D_T-1_P5.08mm_Horizontal" H 2750 5200 50  0001 C CNN
F 3 "~" H 2750 5200 50  0001 C CNN
	1    2750 5200
	-1   0    0    1   
$EndComp
Wire Wire Line
	2900 4900 3150 4900
Wire Wire Line
	3150 4900 3150 5200
Wire Wire Line
	2900 5200 3150 5200
Connection ~ 3150 5200
Wire Wire Line
	3150 5200 3150 5400
Wire Wire Line
	2600 5200 2600 5400
Wire Wire Line
	2600 5400 2800 5400
Wire Wire Line
	2800 5400 2800 5900
Wire Wire Line
	2800 5900 2600 5900
Connection ~ 2600 5400
Wire Wire Line
	2600 5400 2600 5500
$Comp
L power:GND #PWR0139
U 1 1
P 2600 5600
F 0 "#PWR0139" H 2600 5350 50  0001 C CNN
F 1 "GND" H 2605 5427 50  0000 C CNN
F 2 "" H 2600 5600 50  0001 C CNN
F 3 "" H 2600 5600 50  0001 C CNN
	1    2600 5600
	1    0    0    -1  
$EndComp
$Comp
L power:GND #PWR0140
U 1 1
P 2600 6000
F 0 "#PWR0140" H 2600 5750 50  0001 C CNN
F 1 "GND" H 2605 5827 50  0000 C CNN
F 2 "" H 2600 6000 50  0001 C CNN
F 3 "" H 2600 6000 50  0001 C CNN
	1    2600 6000
	1    0    0    -1  
$EndComp
$Comp
L Connector:Conn_01x04_Female J8
U 1 1
P 9300 3750
F 0 "J8" H 9327 3726 50  0000 L CNN
F 1 "Conn_01x04_Female" V 9500 3450 50  0001 L CNN
F 2 "Connector_JST:JST_SH_SM04B-SRSS-TB_1x04-1MP_P1.00mm_Horizontal" H 9300 3750 50  0001 C CNN
F 3 "~" H 9300 3750 50  0001 C CNN
	1    9300 3750
	1    0    0    -1  
$EndComp
Wire Wire Line
	9100 3650 8850 3650
$Comp
L Connector:Screw_Terminal_01x05 J3
U 1 1
P 6500 4050
F 0 "J3" H 6580 4092 50  0000 L CNN
F 1 "Screw_Terminal_01x05" V 6650 3550 50  0000 L CNN
F 2 "TerminalBlock_Phoenix:TerminalBlock_Phoenix_MKDS-1,5-5_1x05_P5.00mm_Horizontal" H 6500 4050 50  0001 C CNN
F 3 "~" H 6500 4050 50  0001 C CNN
	1    6500 4050
	1    0    0    -1  
$EndComp
Wire Wire Line
	6300 3950 5750 3950
Wire Wire Line
	6300 4050 6000 4050
$Comp
L Switch:SW_Push SW1
U 1 1
P 4850 6850
F 0 "SW1" H 4850 7135 50  0000 C CNN
F 1 "SW_Push" H 4850 7044 50  0000 C CNN
F 2 "Button_Switch_THT:SW_Tactile_SPST_Angled_PTS645Vx58-2LFS" H 4850 7050 50  0001 C CNN
F 3 "~" H 4850 7050 50  0001 C CNN
	1    4850 6850
	1    0    0    -1  
$EndComp
$Comp
L Device:R RS1
U 1 1
P 4450 6700
F 0 "RS1" H 4520 6746 50  0000 L CNN
F 1 "R" H 4520 6655 50  0000 L CNN
F 2 "Resistor_THT:R_Axial_DIN0207_L6.3mm_D2.5mm_P2.54mm_Vertical" V 4380 6700 50  0001 C CNN
F 3 "~" H 4450 6700 50  0001 C CNN
	1    4450 6700
	1    0    0    -1  
$EndComp
$Comp
L power:GND #PWR0141
U 1 1
P 5050 6850
F 0 "#PWR0141" H 5050 6600 50  0001 C CNN
F 1 "GND" H 5055 6677 50  0000 C CNN
F 2 "" H 5050 6850 50  0001 C CNN
F 3 "" H 5050 6850 50  0001 C CNN
	1    5050 6850
	1    0    0    -1  
$EndComp
Wire Wire Line
	4300 6850 4450 6850
Wire Wire Line
	4450 6850 4650 6850
Connection ~ 4450 6850
$Comp
L power:VCC #PWR0142
U 1 1
P 4450 6550
F 0 "#PWR0142" H 4450 6400 50  0001 C CNN
F 1 "VCC" H 4467 6723 50  0000 C CNN
F 2 "" H 4450 6550 50  0001 C CNN
F 3 "" H 4450 6550 50  0001 C CNN
	1    4450 6550
	1    0    0    -1  
$EndComp
$Comp
L Switch:SW_Push SW2
U 1 1
P 4850 7600
F 0 "SW2" H 4850 7885 50  0000 C CNN
F 1 "SW_Push" H 4850 7794 50  0000 C CNN
F 2 "Button_Switch_THT:SW_Tactile_SPST_Angled_PTS645Vx58-2LFS" H 4850 7800 50  0001 C CNN
F 3 "~" H 4850 7800 50  0001 C CNN
	1    4850 7600
	1    0    0    -1  
$EndComp
$Comp
L Device:R RS2
U 1 1
P 4450 7450
F 0 "RS2" H 4520 7496 50  0000 L CNN
F 1 "R" H 4520 7405 50  0000 L CNN
F 2 "Resistor_THT:R_Axial_DIN0207_L6.3mm_D2.5mm_P2.54mm_Vertical" V 4380 7450 50  0001 C CNN
F 3 "~" H 4450 7450 50  0001 C CNN
	1    4450 7450
	1    0    0    -1  
$EndComp
$Comp
L power:GND #PWR0143
U 1 1
P 5050 7600
F 0 "#PWR0143" H 5050 7350 50  0001 C CNN
F 1 "GND" H 5055 7427 50  0000 C CNN
F 2 "" H 5050 7600 50  0001 C CNN
F 3 "" H 5050 7600 50  0001 C CNN
	1    5050 7600
	1    0    0    -1  
$EndComp
Wire Wire Line
	4300 7600 4450 7600
Wire Wire Line
	4450 7600 4650 7600
Connection ~ 4450 7600
$Comp
L power:VCC #PWR0144
U 1 1
P 4450 7300
F 0 "#PWR0144" H 4450 7150 50  0001 C CNN
F 1 "VCC" H 4467 7473 50  0000 C CNN
F 2 "" H 4450 7300 50  0001 C CNN
F 3 "" H 4450 7300 50  0001 C CNN
	1    4450 7300
	1    0    0    -1  
$EndComp
Wire Wire Line
	8850 3000 9200 3000
Wire Wire Line
	9200 3100 9100 3100
Text GLabel 10100 3850 0    50   Input ~ 0
A5
Text GLabel 10100 3950 0    50   Input ~ 0
A4
$Comp
L power:GND #PWR0145
U 1 1
P 9700 3650
F 0 "#PWR0145" H 9700 3400 50  0001 C CNN
F 1 "GND" H 9705 3477 50  0000 C CNN
F 2 "" H 9700 3650 50  0001 C CNN
F 3 "" H 9700 3650 50  0001 C CNN
	1    9700 3650
	1    0    0    -1  
$EndComp
$Comp
L power:VCC #PWR0146
U 1 1
P 10100 3750
F 0 "#PWR0146" H 10100 3600 50  0001 C CNN
F 1 "VCC" H 10117 3923 50  0000 C CNN
F 2 "" H 10100 3750 50  0001 C CNN
F 3 "" H 10100 3750 50  0001 C CNN
	1    10100 3750
	1    0    0    -1  
$EndComp
$Comp
L Connector:Conn_01x04_Female J13
U 1 1
P 10300 3750
F 0 "J13" H 10328 3726 50  0000 L CNN
F 1 "Conn_01x04_Female" V 10500 3400 50  0001 L CNN
F 2 "Connector_PinSocket_2.54mm:PinSocket_1x04_P2.54mm_Vertical" H 10300 3750 50  0001 C CNN
F 3 "~" H 10300 3750 50  0001 C CNN
	1    10300 3750
	1    0    0    -1  
$EndComp
Wire Wire Line
	10100 3650 9700 3650
$Comp
L Switch:SW_Push SW4
U 1 1
P 6200 6800
F 0 "SW4" H 6200 7085 50  0000 C CNN
F 1 "SW_Push" H 6200 6994 50  0000 C CNN
F 2 "Button_Switch_THT:SW_Tactile_SPST_Angled_PTS645Vx58-2LFS" H 6200 7000 50  0001 C CNN
F 3 "~" H 6200 7000 50  0001 C CNN
	1    6200 6800
	1    0    0    -1  
$EndComp
$Comp
L Device:R RS4
U 1 1
P 5800 6650
F 0 "RS4" H 5870 6696 50  0000 L CNN
F 1 "R" H 5870 6605 50  0000 L CNN
F 2 "Resistor_THT:R_Axial_DIN0207_L6.3mm_D2.5mm_P2.54mm_Vertical" V 5730 6650 50  0001 C CNN
F 3 "~" H 5800 6650 50  0001 C CNN
	1    5800 6650
	1    0    0    -1  
$EndComp
$Comp
L power:GND #PWR0147
U 1 1
P 6400 6800
F 0 "#PWR0147" H 6400 6550 50  0001 C CNN
F 1 "GND" H 6405 6627 50  0000 C CNN
F 2 "" H 6400 6800 50  0001 C CNN
F 3 "" H 6400 6800 50  0001 C CNN
	1    6400 6800
	1    0    0    -1  
$EndComp
Wire Wire Line
	5650 6800 5800 6800
Wire Wire Line
	5800 6800 6000 6800
Connection ~ 5800 6800
$Comp
L power:VCC #PWR0148
U 1 1
P 5800 6500
F 0 "#PWR0148" H 5800 6350 50  0001 C CNN
F 1 "VCC" H 5817 6673 50  0000 C CNN
F 2 "" H 5800 6500 50  0001 C CNN
F 3 "" H 5800 6500 50  0001 C CNN
	1    5800 6500
	1    0    0    -1  
$EndComp
Text GLabel 6450 5700 0    50   Input ~ 0
A0
Text GLabel 4300 7600 0    50   Input ~ 0
A2
Text GLabel 5650 6800 0    50   Input ~ 0
A3
$Comp
L Switch:SW_Push SW3
U 1 1
P 6200 7550
F 0 "SW3" H 6200 7835 50  0000 C CNN
F 1 "SW_Push" H 6200 7744 50  0000 C CNN
F 2 "Button_Switch_THT:SW_Tactile_SPST_Angled_PTS645Vx58-2LFS" H 6200 7750 50  0001 C CNN
F 3 "~" H 6200 7750 50  0001 C CNN
	1    6200 7550
	1    0    0    -1  
$EndComp
$Comp
L Device:R RS3
U 1 1
P 5800 7400
F 0 "RS3" H 5870 7446 50  0000 L CNN
F 1 "R" H 5870 7355 50  0000 L CNN
F 2 "Resistor_THT:R_Axial_DIN0207_L6.3mm_D2.5mm_P2.54mm_Vertical" V 5730 7400 50  0001 C CNN
F 3 "~" H 5800 7400 50  0001 C CNN
	1    5800 7400
	1    0    0    -1  
$EndComp
$Comp
L power:GND #PWR0149
U 1 1
P 6400 7550
F 0 "#PWR0149" H 6400 7300 50  0001 C CNN
F 1 "GND" H 6405 7377 50  0000 C CNN
F 2 "" H 6400 7550 50  0001 C CNN
F 3 "" H 6400 7550 50  0001 C CNN
	1    6400 7550
	1    0    0    -1  
$EndComp
Wire Wire Line
	5650 7550 5800 7550
Wire Wire Line
	5800 7550 6000 7550
Connection ~ 5800 7550
$Comp
L power:VCC #PWR0150
U 1 1
P 5800 7250
F 0 "#PWR0150" H 5800 7100 50  0001 C CNN
F 1 "VCC" H 5817 7423 50  0000 C CNN
F 2 "" H 5800 7250 50  0001 C CNN
F 3 "" H 5800 7250 50  0001 C CNN
	1    5800 7250
	1    0    0    -1  
$EndComp
Text GLabel 5650 7550 0    50   Input ~ 0
D5
$Comp
L Connector:Conn_01x04_Female J10
U 1 1
P 7400 4050
F 0 "J10" H 7427 4026 50  0000 L CNN
F 1 "Conn_01x04_Female" H 7427 3935 50  0000 L CNN
F 2 "Connector_PinHeader_2.54mm:PinHeader_1x04_P2.54mm_Vertical" H 7400 4050 50  0001 C CNN
F 3 "~" H 7400 4050 50  0001 C CNN
	1    7400 4050
	1    0    0    -1  
$EndComp
Text Notes 3000 6500 0    118  ~ 0
10) Buttons
$EndSCHEMATC
